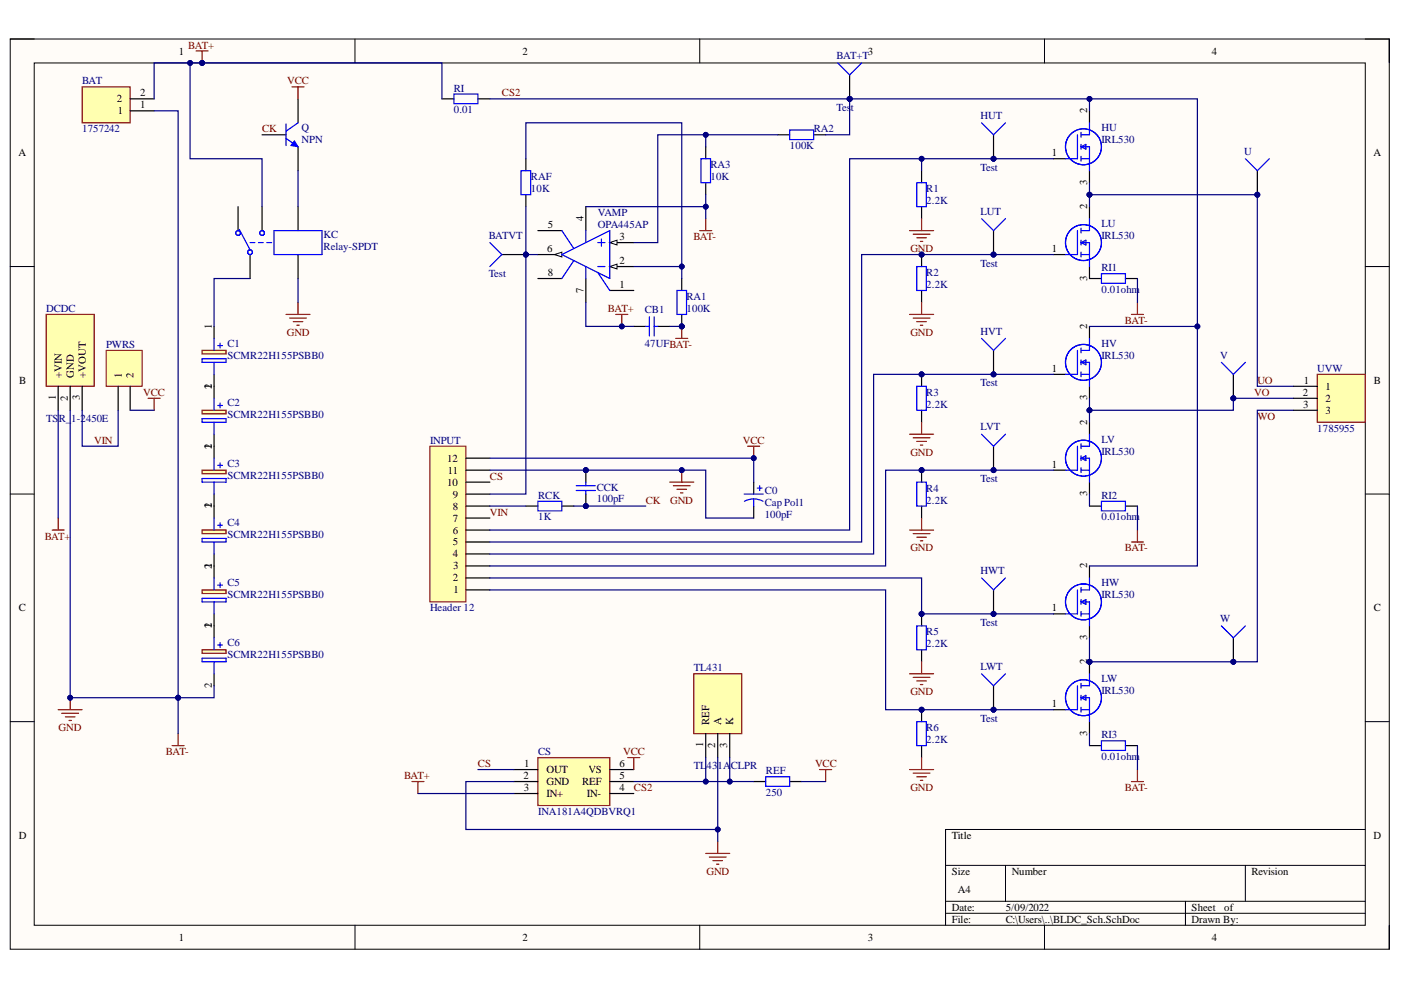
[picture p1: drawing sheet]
# Altium project BLDC_Sch.PrjPcb
1 sheet, 52 parts. Net scope: global (net labels, ports and power ports of the same name join across sheets).
Board files: BLDC_PCB.PcbDoc, BLDC_PCB_V2.PcbDoc, BLDC_PCB_V2.1.PcbDoc, BLDC_PCBV3.PcbDoc

## Sheet BLDC_Sch.SchDoc
size A4

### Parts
BAT  1757242  [SHDR2W100P0X508_1X2_1016X860X1250P]
BAT+T  Test  [PIN1]
BATVT  Test  [PIN1]
C0  Cap Pol1  value 100pF  [CAP 5.0*10*12.5]
C1  SCMR22H155PSBB0  [SCMR22H155PSBB0]
C2  SCMR22H155PSBB0  [SCMR22H155PSBB0]
C3  SCMR22H155PSBB0  [SCMR22H155PSBB0]
C4  SCMR22H155PSBB0  [SCMR22H155PSBB0]
C5  SCMR22H155PSBB0  [SCMR22H155PSBB0]
C6  SCMR22H155PSBB0  [SCMR22H155PSBB0]
CB1  value 47UF  [CBB 6.3*6.3*5]  (hidden comment: Cap)
CCK  value 100pF  [CBB 6.3*6.3*5]  (hidden comment: Cap)
CS  INA181A4QDBVRQ1  [SOT95P280X145-6N]
DCDC  TSR_1-2450E  [TSR12450E]
HU  IRL530  [TO254P465X1024X2050-3P]
HUT  Test  [PIN1]
HV  IRL530  [TO254P465X1024X2050-3P]
HVT  Test  [PIN1]
HW  IRL530  [TO254P465X1024X2050-3P]
HWT  Test  [PIN1]
INPUT  Header 12  [HDR1X12]
KC  Relay-SPDT  [SRD-C_BK]
LU  IRL530  [TO254P465X1024X2050-3P]
LUT  Test  [PIN1]
LV  IRL530  [TO254P465X1024X2050-3P]
LVT  Test  [PIN1]
LW  IRL530  [TO254P465X1024X2050-3P]
LWT  Test  [PIN1]
PWRS  Header 2  [HDR1X2]  (value not drawn)
Q  NPN  [TO-226-AA]
R1  value 2.2K  [RS 1/4W]  (hidden comment: Res2)
R2  value 2.2K  [RS 1/4W]  (hidden comment: Res2)
R3  value 2.2K  [RS 1/4W]  (hidden comment: Res2)
R4  value 2.2K  [RS 1/4W]  (hidden comment: Res2)
R5  value 2.2K  [RS 1/4W]  (hidden comment: Res2)
R6  value 2.2K  [RS 1/4W]  (hidden comment: Res2)
RA1  value 100K  [RS 1/4W]  (hidden comment: Res2)
RA2  value 100K  [RS 1/4W]  (hidden comment: Res2)
RA3  value 10K  [RS 1/4W]  (hidden comment: Res2)
RAF  value 10K  [RS 1/4W]  (hidden comment: Res2)
RCK  value 1K  [RS 1/4W]  (hidden comment: Res2)
REF  value 250  [RS 1/4W]  (hidden comment: Res2)
RI  value 0.01  [R 2512]  (hidden comment: Res2)
RI1  value 0.01ohm  [R 2512]  (hidden comment: Res2)
RI2  value 0.01ohm  [R 2512]  (hidden comment: Res2)
RI3  value 0.01ohm  [R 2512]  (hidden comment: Res2)
TL431  TL431ACLPR  [TL431ACLPR]
U  2376595-2  [23765952]  (value not drawn)
UVW  1785955  [SHDRRA3W103P0X508_1X3_1524X1200X872P]
V  2376595-2  [23765952]  (value not drawn)
VAMP  OPA445AP  [DIP794W53P254L959H508Q8N]
W  2376595-2  [23765952]  (value not drawn)

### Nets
BAT+: BAT.2 CB1.1 CS.3(IN+) DCDC.1(+VIN) KC.3 RI.1 VAMP.7(V+)
BAT-: BAT.1 C0.2 C6.2(-) CB1.2 CCK.2 CS.2(GND) DCDC.2(GND) INPUT.11 KC.4 R1.1 R2.1 R3.1 R4.2 R5.2 R6.2 RA1.2 RA3.1 RI1.2 RI2.2 RI3.2 TL431.2(A) VAMP.4(V-)  [also labelled GND]
VCC: C0.1 CS.6(VS) INPUT.12 PWRS.2 Q.1(C) REF.2
CK: CCK.1 Q.2(B) RCK.2
CS: CS.1(OUT) INPUT.10
CS2: BAT+T.1 CS.4(IN-) HU.2(D) HV.2(D) HW.2(D) RA2.2 RI.2
UO: HU.3(S) LU.2(D) U.1 UVW.1
VIN: DCDC.3(+VOUT) INPUT.7 PWRS.1
VO: HV.3(S) LV.2(D) UVW.2 V.1
WO: HW.3(S) LW.2(D) UVW.3 W.1
NetBATVT_1: BATVT.1 INPUT.9 RAF.1 VAMP.6(OUT)
NetC1_1: C1.1(+) KC.1
NetC1_2: C1.2(-) C2.1(+)
NetC2_2: C2.2(-) C3.1(+)
NetC3_2: C3.2(-) C4.1(+)
NetC4_2: C4.2(-) C5.1(+)
NetC5_2: C5.2(-) C6.1(+)
NetCS_5: CS.5(REF) REF.1 TL431.1(REF) TL431.3(K)
NetHU_1: HU.1(G) HUT.1 INPUT.6 R1.2
NetHV_1: HV.1(G) HVT.1 INPUT.4 R3.2
NetHW_1: HW.1(G) HWT.1 INPUT.2 R5.1
NetINPUT_1: INPUT.1 LW.1(G) LWT.1 R6.1
NetINPUT_3: INPUT.3 LV.1(G) LVT.1 R4.1
NetINPUT_5: INPUT.5 LU.1(G) LUT.1 R2.2
NetINPUT_8: INPUT.8 RCK.1
NetKC_5: KC.5 Q.3(E)
NetLU_3: LU.3(S) RI1.1
NetLV_3: LV.3(S) RI2.1
NetLW_3: LW.3(S) RI3.1
NetRA1_1: RA1.1 RAF.2 VAMP.2(IN-)
NetRA2_1: RA2.1 RA3.2 VAMP.3(IN+)

Not connected (* = marked no-connect by the designer): KC 2; VAMP 1(BAL1/CMPEN) 5(BAL2) 8(CMPEN)
